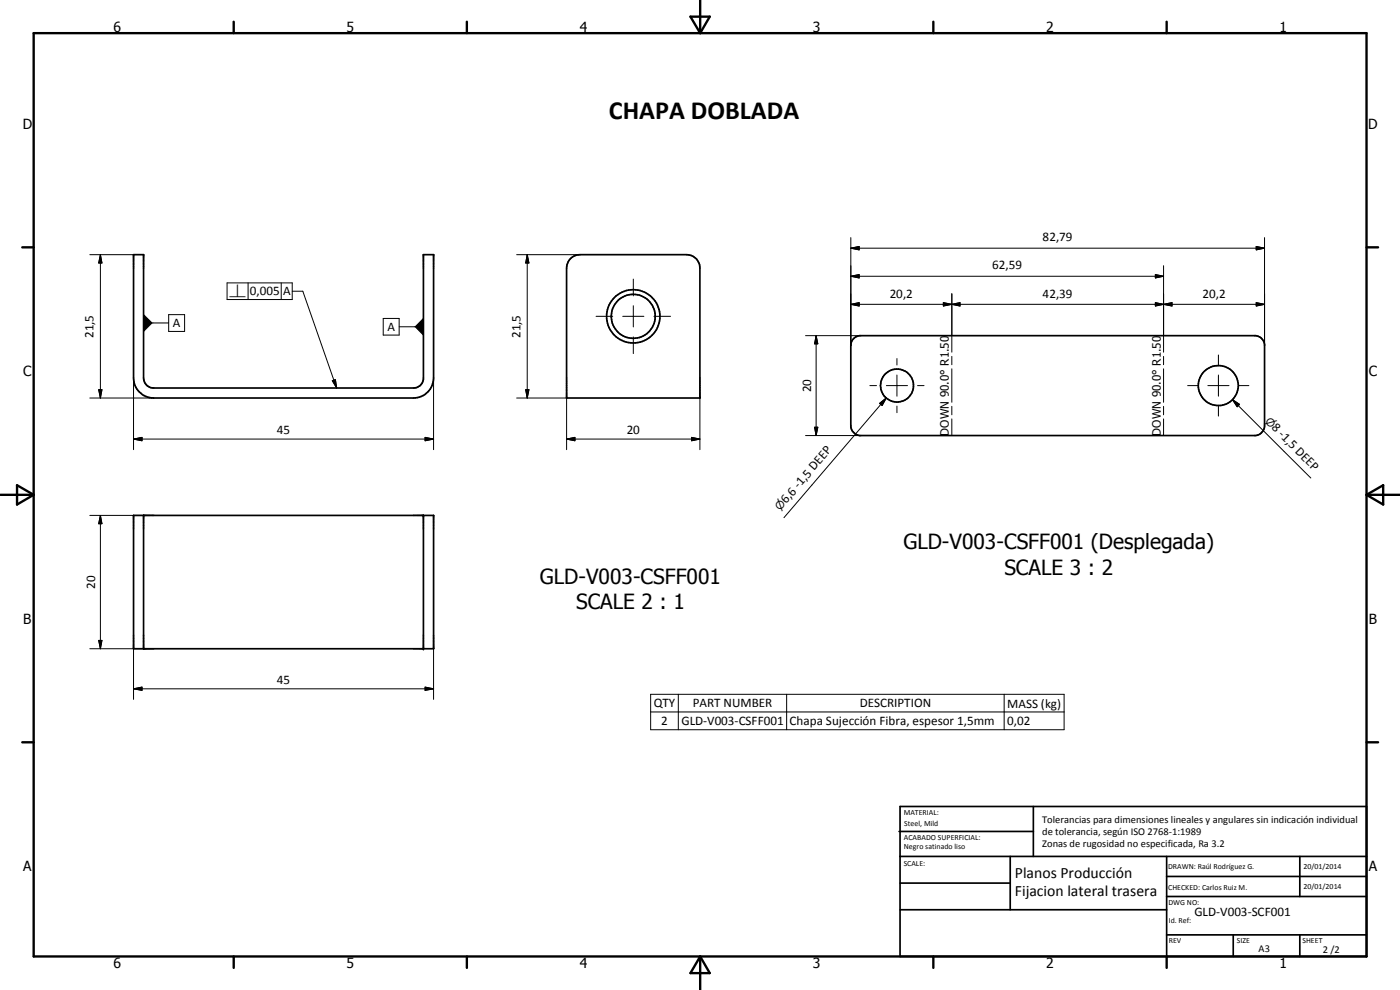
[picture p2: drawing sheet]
<svg xmlns="http://www.w3.org/2000/svg" width="420mm" height="297mm" viewBox="0 0 420 297" stroke-linecap="round" stroke-linejoin="round" font-family="sans-serif">
<g fill="none" stroke="#000" stroke-width=".51">
<path d="M40.1 76.4h3v37a3 3 0 0 0 3 3h78a3 3 0 0 0 3-2.6v-37.4h3v37a6.1 6.1 0 0 1-6 6h-78a6.1 6.1 0 0 1-6-6zM171.1 77.8l1.5-1.1 1.5-.3h32a4 4 0 0 1 3.9 4v39h-40v-39l.3-1.4zM255.9 101.9l.9-.8 1.2-.4h118.9a3.1 3.1 0 0 1 2.6 2.6v24.8a3.2 3.2 0 0 1-2.6 2.6h-118.9a3.1 3.1 0 0 1-2.7-2.6v-24.8zM40.1 154.6h90v40h-90zM43.1 154.6v40M127.1 154.6v40M269.8 249.5h40.3M270.1 242h140v45h-140zM270.1 257h140M303.2 257v16M310.1 242v15M350.1 257v30"/>
<path d="M390.1 257v12M270.1 265h33.1M270.1 273h80M350.1 269h60M350.1 263h60M350.1 280.5h60M370.1 280.5v6.5M390.1 280.5v6.5"/>
<circle cx="190" cy="94.9" r="6.6"/>
<circle cx="190.1" cy="94.9" r="8"/>
<circle cx="269.2" cy="115.7" r="4.9"/>
<circle cx="365.6" cy="115.7" r="6"/>
</g>
<g fill="none" stroke="#000" stroke-width=".3">
<path d="M27 76.4h13.1M30.1 76.4l.5 2.5h-1zM30.1 76.4v43M155.1 76.4h19M158.2 76.4l.5 2.5h-.9zM158.2 76.4v43M255.3 74.5l2.5-.5v1zM255.3 74.5h124.2M255.3 71.3v32.4M349.2 79.7v26M377 74l2.5 .5-2.5 .5zM379.5 71.3v32.4"/>
<path d="M43.1 94.4l2.5 2.5-2.5 2.5zM45.6 96.9h5M50.6 94.4h4.8v5h-4.8zM68.1 84.9h19.6v5h-19.6zM74.5 84.9v5M84.4 84.9v5M87.7 87.4h3.2l10.1 29M115 95.5h4.8v5h-4.8zM119.8 98h4.8M127.1 95.5v5l-2.5-2.5zM178.9 94.9h5M186.9 94.9h6.3"/>
<path d="M190.1 83.7v5.1M190.1 91.7v6.4M196.2 94.9h5M255.3 82.9l2.5-.5v1zM255.3 91.3l2.5-.5v1zM255.3 91.3h124.2M255.3 82.9h93.9M283.1 90.8l2.6 .5-2.6 .5zM285.7 91.3l2.4-.5v1zM285.7 88.1v17.6M346.7 90.8l2.5 .5-2.5 .5zM346.7 82.4l2.5 .5-2.5 .5z"/>
<path d="M349.2 91.3l2.5-.5v1zM377 90.8l2.5 .5-2.5 .5zM27 119.4h19.1M29.6 116.9h1l-.5 2.5zM40.1 113.4v21.5M99.7 114.2l1-.3 .3 2.5zM130.1 113.4v21.5M155.1 119.4h14.9v15.5M157.8 116.9h.9l-.5 2.5zM190.1 101.1v5M210 119.4v15.5M241.8 100.7h16.5"/>
<path d="M244.9 100.7l.5 2.5h-.9zM244.9 100.7v30M261.1 115.7h1.9M266 119.4l-30.7 35.9M266 115.7h6.4M269.2 107.6v1.9M269.2 112.5v6.4M275.4 115.7h1.9M285.7 106.9v2.5M285.7 110.7v10M349.2 106.9v2.5M349.2 110.7v10"/>
<path d="M356.4 115.7h3.1M362.5 115.7h6.3M365.7 106.5v3M365.7 112.5v6.4M369.9 119.9l2.1 1.4-.7 .7zM369.9 119.9l23.5 23.5M371.8 115.7h3M40.1 131.7l2.5-.5v1zM40.1 131.7h90M127.6 131.2l2.5 .5-2.5 .5zM170 131.7l2.5-.5v1zM170 131.7h40"/>
<path d="M207.5 131.2l2.5 .5-2.5 .5zM241.8 130.7h16.5M244.5 128.2h.9l-.5 2.5zM264 121l2-1.6-1.3 2.3zM269.2 121.8v2M285.7 121.9v2.6M285.7 125.7v5M349.2 121.9v2.6M349.2 125.7v5M365.7 121.8v3M27 154.6h19.1M30.1 154.6l.5 2.5h-1z"/>
<path d="M30.1 154.6v40M27 194.6h19.1M29.6 192.2h1l-.5 2.4zM40.1 190.6v19.2M130.1 190.6v19.2M40.1 206.7l2.5-.5v.9zM40.1 206.7h90M127.6 206.2l2.5 .5-2.5 .4zM195.3 208.3h124.1v10.6h-124.1zM195.3 213.6h124.1M203.6 208.3v10.6M236.1 208.3v10.6"/>
<path d="M301.4 208.3v10.6"/>
</g>
<g fill="#000">
<circle cx="127.1" cy="154.6" r=".25"/>
<circle cx="127.1" cy="194.6" r=".25"/>
</g>
<g fill="none" stroke="#000" stroke-width=".71">
<path d="M10.1 9.9h400v277.1h-400zM70.1 6.5v3.4M140.1 6.5v3.4M207.2 5h5.8l-2.9 4.9zM210.1 0v9.9M280.1 6.5v3.4M350.1 6.5v3.4M6.7 74.2h3.4M410.1 74.2h3.5M.1 148.5h10M5.1 145.6l5 2.9-5 2.9zM410.1 148.5h10"/>
<path d="M410.1 148.5l5-2.9v5.8zM6.7 222.7h3.4M410.1 222.7h3.5M70.1 287v3.4M140.1 287v3.4M210.1 287v10M210.1 287l2.9 5h-5.8zM280.1 287v3.4M350.1 287v3.4"/>
</g>
<g fill="#000">
<path d="M30.1 76.4l.5 2.5h-1zM158.2 76.4l.5 2.5h-.9zM255.3 74.5l2.5-.5v1zM377 74l2.5 .5-2.5 .5zM43.1 94.4l2.5 2.5-2.5 2.5zM127.1 95.5v5l-2.5-2.5zM255.3 82.9l2.5-.5v1zM255.3 91.3l2.5-.5v1zM283.1 90.8l2.6 .5-2.6 .5zM285.7 91.3l2.4-.5v1zM346.7 90.8l2.5 .5-2.5 .5zM346.7 82.4l2.5 .5-2.5 .5z"/>
<path d="M349.2 91.3l2.5-.5v1zM377 90.8l2.5 .5-2.5 .5zM29.6 116.9h1l-.5 2.5zM99.7 114.2l1-.3 .3 2.5zM157.8 116.9h.9l-.5 2.5zM244.9 100.7l.5 2.5h-.9zM40.1 131.7l2.5-.5v1zM127.6 131.2l2.5 .5-2.5 .5zM170 131.7l2.5-.5v1zM207.5 131.2l2.5 .5-2.5 .5zM244.5 128.2h.9l-.5 2.5zM264 121l2-1.6-1.3 2.3z"/>
<path d="M369.9 119.9l2.1 1.4-.7 .7zM30.1 154.6l.5 2.5h-1zM29.6 192.2h1l-.5 2.4zM40.1 206.7l2.5-.5v.9zM127.6 206.2l2.5 .5-2.5 .4z"/>
</g>
<text font-size="7.9" x="182.7" y="35.7">CHAPA DOBLADA</text>
<g font-size="6.3">
<text x="271.1" y="164.8">GLD-V003-CSFF001 (Desplegada)</text>
<text x="301.4" y="172.4">SCALE 3 : 2</text>
<text x="162" y="175.2">GLD-V003-CSFF001</text>
<text x="172.9" y="182.8">SCALE 2 : 1</text>
</g>
<g font-size="4.7">
<text x="304.6" y="263.5">Planos Producción</text>
<text x="304.6" y="268.9">Fijacion lateral trasera</text>
</g>
<g font-size="4.2">
<text x="34" y="9.6">6</text>
<text x="104" y="9.6">5</text>
<text x="174" y="9.6">4</text>
<text x="244" y="9.6">3</text>
<text x="314" y="9.6">2</text>
<text x="384" y="9.6">1</text>
<text x="6.8" y="38.7">D</text>
<text x="410.6" y="38.7">D</text>
<text x="7" y="112.9">C</text>
<text x="410.8" y="112.9">C</text>
<text x="7" y="187.1">B</text>
<text x="410.8" y="187.1">B</text>
<text x="7" y="261.4">A</text>
<text x="410.8" y="261.4">A</text>
<text x="34" y="290.4">6</text>
<text x="104" y="290.4">5</text>
<text x="174" y="290.4">4</text>
<text x="244" y="290.4">3</text>
<text x="314" y="290.4">2</text>
<text x="384" y="290.4">1</text>
</g>
<g font-size="3.9">
<text x="312.9" y="72.4">82,79</text>
<text x="297.8" y="80.8">62,59</text>
<text x="75" y="88.6">0,005</text>
<text x="85" y="88.6">A</text>
<text x="267" y="89.3">20,2</text>
<text x="312.9" y="89.3">42,39</text>
<text x="360.9" y="89.3">20,2</text>
<text x="28.1" y="101.4" transform="rotate(-90 28.1 101.4)">21,5</text>
<text x="51.9" y="98.2">A</text>
<text x="116.3" y="99.3">A</text>
<text x="156.2" y="101.4" transform="rotate(-90 156.2 101.4)">21,5</text>
<text x="243.4" y="117.7" transform="rotate(-90 243.4 117.7)">20</text>
<text x="83.1" y="130.2">45</text>
<text x="188.1" y="130.2">20</text>
<text x="381.5" y="128.5" transform="rotate(45 381.5 128.5)">8 -1,5 DEEP</text>
<text x="236" y="151.2" transform="rotate(-49 236 151.2)">6,6 -1,5 DEEP</text>
<text x="28.6" y="176.7" transform="rotate(-90 28.6 176.7)">20</text>
<text x="83.1" y="205.1">45</text>
<text x="196.2" y="212.3">QTY</text>
<text x="207.9" y="212.2">PART NUMBER</text>
<text x="258" y="212.3">DESCRIPTION</text>
<text x="302.2" y="212.3">MASS (kg)</text>
<text x="198.4" y="217.6">2</text>
<text x="204.5" y="217.6">GLD-V003-CSFF001</text>
<text x="237" y="217.6">Chapa Sujección Fibra, espesor 1,5mm</text>
<text x="302.2" y="217.6">0,02</text>
<text x="358.5" y="275">GLD-V003-SCF001</text>
</g>
<g font-size="3.5">
<text x="284.8" y="130.7" transform="rotate(-90 284.8 130.7)">DOWN 90.0° R1.50</text>
<text x="348.3" y="130.7" transform="rotate(-90 348.3 130.7)">DOWN 90.0° R1.50</text>
</g>
<g font-size="3.3">
<text x="68.7" y="89.2">b</text>
<text x="379.5" y="126.5" transform="rotate(45 379.5 126.5)">n</text>
<text x="234.1" y="153.3" transform="rotate(-49 234.1 153.3)">n</text>
</g>
<g font-size="3.1">
<text x="312.7" y="246.8">Tolerancias para dimensiones lineales y angulares sin indicación individual</text>
<text x="312.7" y="250.4">de tolerancia, según ISO 2768-1:1989</text>
<text x="312.7" y="254">Zonas de rugosidad no especificada, Ra 3.2</text>
<text x="377.7" y="285.6">A3</text>
<text x="397" y="285.9">2 /2</text>
</g>
<g font-size="2.4">
<text x="271.2" y="244.4">MATERIAL:</text>
<text x="271.3" y="252">ACABADO SUPERFICIAL:</text>
<text x="271.4" y="247.9">Steel, Mild</text>
<text x="271.3" y="254.6">Negro satinado liso</text>
<text x="271.2" y="259.7">SCALE:</text>
<text x="350.6" y="260.8">DRAWN: Raúl Rodríguez G.</text>
<text x="391.2" y="260.6">20/01/2014</text>
<text x="350.6" y="267">CHECKED: Carlos Ruiz M.</text>
<text x="391.2" y="266.7">20/01/2014</text>
<text x="350.6" y="271.4">DWG NO:</text>
<text x="350.8" y="276.9">Id. Ref:</text>
<text x="350.8" y="282.8">REV</text>
<text x="371.2" y="282.9">SIZE</text>
<text x="390.9" y="282.9">SHEET</text>
</g>
</svg>
